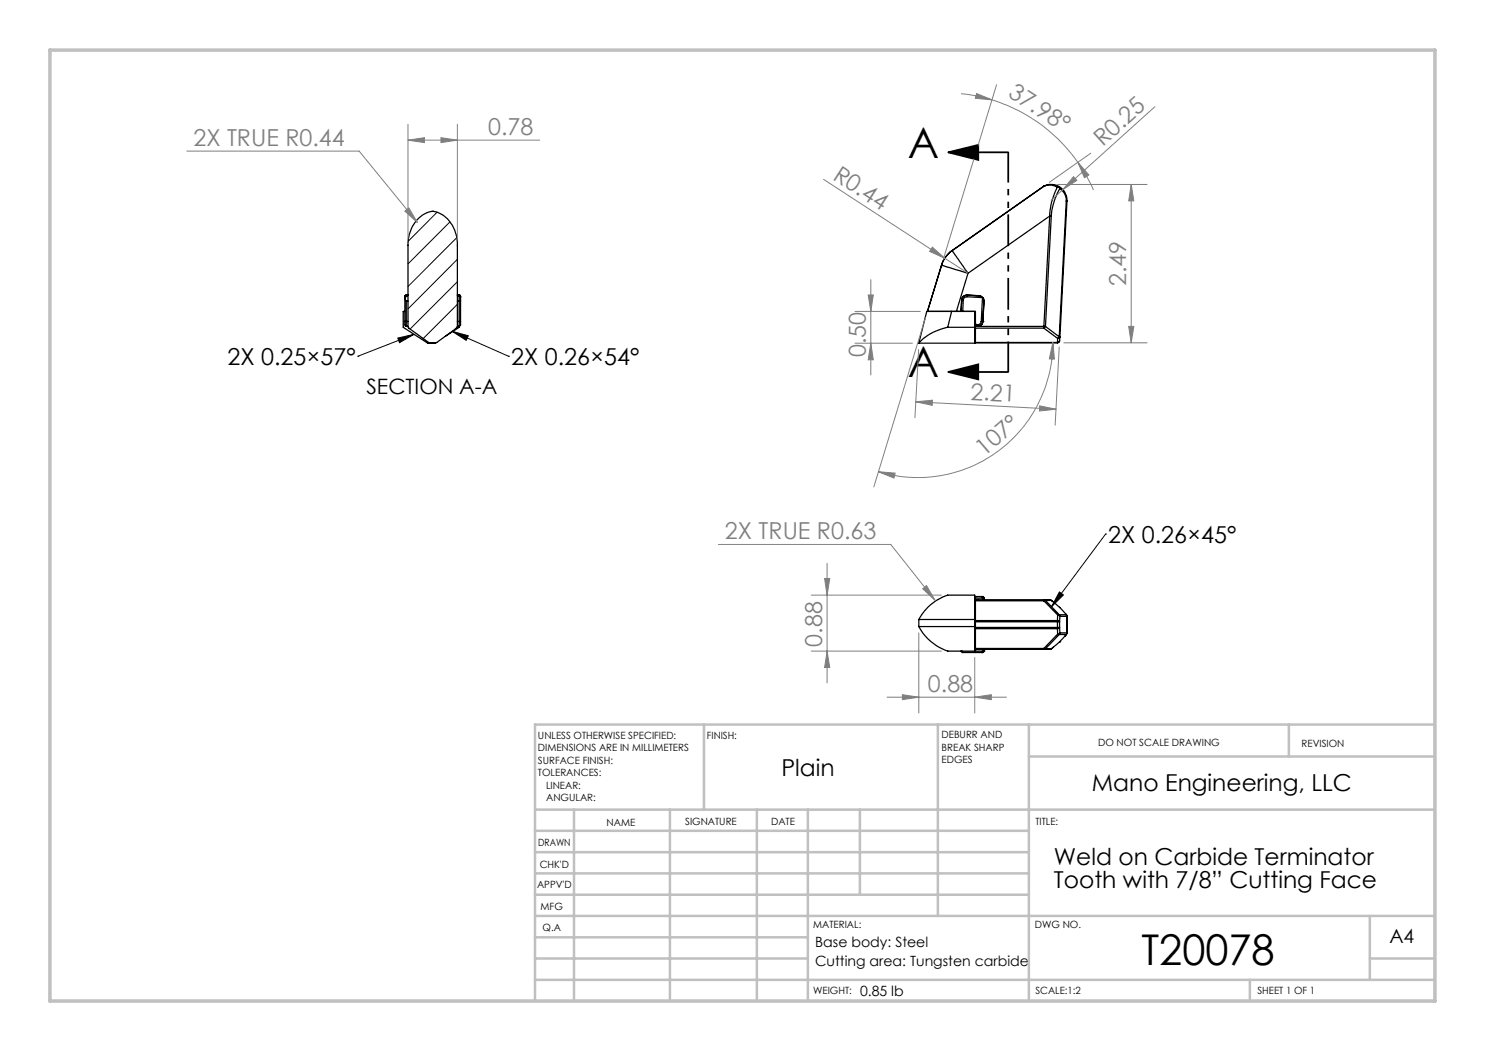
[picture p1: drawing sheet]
<svg xmlns="http://www.w3.org/2000/svg" width="297mm" height="210mm" viewBox="0 0 297 210" stroke-linecap="round" stroke-linejoin="round" font-family="sans-serif">
<g fill="none" stroke="#000" stroke-width=".25">
<path d="M208.8 37.1v.1a2.72 2.72 0 0 1 2.7 .2M208.8 37.1l.8-.2a3.6 3.6 0 0 1 2.2 .4M208.8 37.1h.1M208.8 37.1l-18.4 13M211.5 37.4a13 13 0 0 0-1.6 5.8M211.8 37.4h-.3M211.8 37.4l.1 .3M211.8 37.3v.1M211.8 37.3a3.2 3.2 0 0 1 1.6 2.9M211.9 37.7l-.6 1.4a11.9 11.9 0 0 0-1 4.1M211.9 37.7l.2 .1a2.81 2.81 0 0 1 1.2 2.4M81 59.5l.2 .7"/>
<path d="M81 59.5h.1M81.2 59l-.2 .2v5M81.2 59.1l-.2 .4M81.2 59h.1M81.2 59v.1M81.6 58.9l-.4 .1M81.6 59.1h-.4M91.5 58.9l.3 .1M91.5 59.1h.3M91.8 59l.3 .1v.3M91.8 59.1v1.1M91.8 59.1l.3 .3"/>
<path d="M91.8 59h.1M91.8 59v.1M92.1 59.4v.7M188.3 53l5.3 1.6M188.3 53h.1M188.3 53l-2.8 9.2M190.4 50.1a5.7 5.7 0 0 0-2.1 2.9M190.4 50.1l3.2 4.5M190.4 50.1a5.4 5.4 0 0 0-2.1 2.9M192.3 59.9l.4 .1M192.3 59.9l-.1 2.3h.3l.2-2.2M192.3 59.9h.1"/>
<path d="M192.3 59.9l-.1 2.3M193.4 59.3a.72 .72 0 0 0-.7 .7M193.4 59.3l3.1 .2M193.4 59v.3M193.4 59a1.1 1.1 0 0 0-1.1 .9M193.4 58.9a1.01 1.01 0 0 0-1.1 1M193.4 58.9l2.4 .2M193.4 58.9v.1M193.6 54.6l-2.3 7.6h-5.8M195.8 59.1a1.09 1.09 0 0 1 1 1.1M195.8 59.1l.7 .4M195.8 59.1h.1"/>
<path d="M196.5 59.5l.3 .7M196.5 59.5h.1M196.5 59.5l-.2 4.7M209.9 43.2h.4M209.9 43.2l-16.3 11.4M209.9 43.2l-1.1 22M210.3 43.2l-1.2 22M213.3 40.2h.1M213.3 40.2l-1.5 27.1M213.4 40.2l-1.4 27.1M81 64.2v.8l.2 .2M81 64.2h.2"/>
<path d="M81 62.2h-.4v3.2l4.9 3.2 1.5-.1M81.2 64.2v1M81.2 60.2h.4M81.2 65.2h.4M81.2 60.2v4M81.2 64.2h.4M81.6 65.2v-16.2a6.6 6.6 0 0 1 4.5-6.7 4.7 4.7 0 0 1 4.4 2.7 7.8 7.8 0 0 1 1 4v16.2M81.6 65.2l.2 .4 4 2.9h1.5l4-2.9 .2-.4M91.5 60.2h.3M91.5 64.2h.3M91.8 64.2h.3M91.8 64.2v1"/>
<path d="M91.8 65.2h-.3M91.8 60.2v4M91.8 65.2v.2l-2.7 1.8M92.1 64.2v.8l-.3 .2M92.1 60.1l-.3 .1M92.1 60.1v4.1M185.5 62.2h.1M189.5 65.4l-.9 .2a9.8 9.8 0 0 0-4.8 3M189.5 65.4h5.4M190.3 62.2h-5l-1.5 6.4M190.3 62.2l-.8 3.2M190.3 62.2h4.8v2.5"/>
<path d="M194.9 62.2v6.4h-11.1M195.1 64.7v.4M195.1 65.1l.6 .1M195.1 65.1h.1M195.1 65.1v.5M195.1 68.4l16.4 .1M195.1 65.6v2.8M195.1 65.6h13.7M195.1 68.4h16.4M195.7 65.2h13.1M196.3 64.2h.3M196.3 64.2a.71 .71 0 0 1-1.2 .5"/>
<path d="M196.6 64.2a1.04 1.04 0 0 1-1.5 .9M196.6 64.2h.1M196.6 64.2a1.04 1.04 0 0 1-.9 1M196.8 60.2h.1M196.8 60.2l-.2 4M208.8 65.2h.3M208.8 65.2v.4M208.8 65.6l2.7 2M209.1 65.2l-.3 .4M209.1 65.2l2.7 2.1M211.5 68.4v.1M211.5 67.6v.8"/>
<path d="M211.8 67.3l-.3 .3M211.8 67.3h.2M211.9 68.1l-.1 .2-.3 .1M211.9 68.1l-.1 .3-.3 .1M212 67.3l-.2 .2-.3 .1M212 67.3l-.1 .8M194.9 119.2h.2M195.1 119.8v.2M195.1 119.5h1.5M195.1 119.8h14.9l.3 .2M195.1 119.5v.3M195.1 119.2h1.2"/>
<path d="M195.1 119.2v.3M196.3 119.2l.3 .3M196.3 119.2h.2M196.5 119.2l.3 .2M196.5 119.2h.1M196.6 119.5v.3M196.6 119.5h.2M196.8 119.5v.3M196.8 119.5h.1M209.1 120h-.3M209.1 120l-.3-.2v.2M209.1 120l2.7 2.8"/>
<path d="M209.1 120h1.2M210.1 119.9l.9 .7M210.3 120l1.6 1.4M183.8 123.8a10.1 10.1 0 0 1 5.7-4.9h5.4v11.2h-5.4a10.5 10.5 0 0 1-5.7-4.9M183.8 125.2h11.1M183.8 123.8h11.1M183.8 123.8v1.4M192.2 130.1l.2 .3h2.7M192.2 130.1h.1M195.1 125.4v.2M195.1 124v.2M195.1 129.6v.1"/>
<path d="M195.1 130.1h1.5M195.1 129.7v.4M195.1 130.4h1.2M195.1 130.1v.3M195.1 120v4M195.1 124.2v1.2M195.1 125.6v4M195.1 125.4h16.4M195.1 125.6h16.4M195.1 124h16.4M195.1 124.2h16.4M195.1 129.6h13.7"/>
<path d="M195.1 120h13.7M196.3 130.4h.2M196.6 130.1l-.3 .3M196.6 130.1h.2M196.6 129.7v.4M196.8 130.1l-.3 .3M196.8 130.1h.1M196.8 129.7v.4M208.8 129.6h.3M208.8 129.6v.1l.3-.1M208.8 120l2.7 2.9M209.1 129.6h1.2"/>
<path d="M210.3 129.6l-.3 .1h-14.9M210.7 129.3l-.6 .4M211.5 125.4v.2M211.5 124v.2M211.5 125.4h.4M211.5 124l.4 .2M211.5 124.2h.4M211.5 124.2v1.2M211.5 125.6v1.1M211.5 122.9l.5 .2M211.5 126.7l.3 .1M211.5 126.7l-2.7 2.9"/>
<path d="M211.5 122.9v1.1M211.8 122.8l-.3 .1M211.8 122.8l.2 .3M211.8 126.8l-2.7 2.8M211.8 122.8h1.5M211.8 126.8h1.5M211.9 128.2h.1M211.9 125.4l-.4 .2M211.9 121.3v.1M211.9 124.2v1.2M211.9 128.2v.1M211.9 125.4l.1 1.1"/>
<path d="M211.9 121.4l1.4 1.4M211.9 128.2l-1.6 1.4M212 126.5l-.5 .2M212 126.5l-.2 .3M212 123.1l-.1 1.1M212 126.5h1.4M212 123.1h1.4M213.1 122.7l.3 .4M213.3 122.8l.1 .3M213.3 126.8l-1.4 1.4M213.4 126.5l-.4 .6M213.4 126.5l-.1 .3"/>
<path d="M213.4 123.1v3.4"/>
</g>
<g fill="none" stroke="#000" stroke-width=".2">
<path d="M87.4 42.4l-5.8 5.8M90 44.3l-8.4 8.4M91.4 47.5l-9.8 9.7M91.5 51.8l-9.9 9.9M91.5 56.3l-9.5 9.5M71.6 71.2h.1M79.6 67.5l3.2-.7-2.9 1.7zM82.8 66.8l-11.2 4.4M90.5 66.2l3.2 .9-.5 .9zM90.5 66.2l11.2 5M91.5 60.8l-6.9 6.9M91.5 65.3l-.6 .6"/>
<path d="M101.7 71.2h.1M211.9 118.3l.8 .6-2.4 2.3zM221.1 106.7h.1M221.1 106.7l-10.8 14.5"/>
</g>
<path d="M189.7 30.4l6-1.4v3zM189.7 30.4h11.9M189.7 74.3l6-1.5v3zM189.7 74.3h11.9" fill="none" stroke="#000" stroke-width=".35"/>
<g fill="none" stroke="#808080" stroke-width=".2">
<path d="M192.2 18.7a30.9 30.9 0 0 1 6.2 1.3M195.3 18.7l3.1 1.3-3.3-.4zM198.4 20a32.5 32.5 0 0 1 17.2 12.4M199.3 16.9l-10.6 34.9M37.4 30.2h34.4l11.7 14.2M81.6 28l3.3-.5v1zM81.6 24.8v22.9M81.6 28h26.4M88.2 27.5l3.3 .5-3.3 .5zM91.5 24.8v22.9M164.7 35.8l24.2 15.8M211.5 36.9h17.9"/>
<path d="M212.6 37.9l-2.4 2.1M214.7 35.3l.7 .7-2.8 1.9zM215.6 32.4l2.2 2.6-.9 .5zM215.6 32.4a31.8 31.8 0 0 1 3.1 5.6M218.2 30.6l-8.3 5.8M226.2 36.9l.6 3.2h-1.1zM226.2 36.9v31.6M231 21.3l-18.4 16.6M81 42.2l.8-.6 1.7 2.8zM173.6 58.9h1.1l-.5 3.3zM174.2 55.9v19M186.5 49.4l2.4 2.2-3-1.4z"/>
<path d="M188.9 51.6l4.7 3M171 62.2h13.1M171 68.6h11.5M174.2 68.6l.5 3.3h-1.1zM183.7 69.8l-.7 13.7M185.1 63.4l-10.3 33.9M210.6 68.4l.3 3.3h-1zM210.6 68.4a27 27 0 0 1-34.9 25.9M211.8 69.3l-.8 15.6M212.8 68.5h16.6M225.7 65.2h1.1l-.6 3.3zM175.7 94.3l3.3 .2-.2 1z"/>
<path d="M183.2 80.3l3.3-.3-.1 1zM183.2 80.3l28 1.5M207.9 81.1l3.3 .7-3.3 .3zM143.7 108.8h34.5l8.8 11.1M162.2 118.9h26.1M164.9 115.6h1l-.5 3.3zM165.4 112.6v23.8M184.5 117.6l.8-.6 1.7 2.9zM162.2 130.1h26.1M165.4 130.1l.5 3.3h-1zM177.4 139.3h23.9M180.5 138.8l3.3 .5-3.3 .5z"/>
<path d="M183.8 126.5v16M194.9 139.3l3.4-.5v1zM194.9 131.4v11.1"/>
</g>
<path d="M201.7 30.4v43.9" fill="none" stroke="#000" stroke-width=".35" stroke-dasharray="6.4 1.3 1.3 1.3 1.3 1.3" stroke-dashoffset=".3" stroke-linecap="butt"/>
<g fill="none" stroke="#c0c0c0" stroke-width=".5">
<path d="M140.8 144.8v17M187.6 144.8v38.2M205.8 144.8v55.2M205.8 151.2h81.2M257.8 144.8v6.4M287 144.8h-180v55.2M107 161.8h180M107 178.8h98.8M107 174.5h98.8M107 170.3h98.8M107 166h98.8M114.8 161.8v38.2"/>
<path d="M134 161.8v38.2M151.4 161.8v38.2M161.6 161.8v38.2M172 161.8v17M107 195.8h180M107 191.5h54.6M107 187.3h54.6M107 183h180M250 195.8v4.2M274 191.5h13M274 183v12.8"/>
</g>
<path d="M10 10h277v190h-277z" fill="none" stroke="#c0c0c0" stroke-width=".7"/>
<g fill="#000">
<path d="M189.7 30.4l6-1.4v3zM189.7 74.3l6-1.5v3z"/>
<path d="M211.9 118.3l.8 .6-2.4 2.3zM90.5 66.2l3.2 .9-.5 .9zM79.6 67.5l3.2-.7-2.9 1.7z"/>
</g>
<g fill="#808080">
<path d="M186.5 49.4l2.4 2.2-3-1.4z"/>
<path d="M214.7 35.3l.7 .7-2.8 1.9z"/>
<path d="M215.6 32.4l2.2 2.6-.9 .5zM195.3 18.7l3.1 1.3-3.3-.4z"/>
<path d="M207.9 81.1l3.3 .7-3.3 .3zM183.2 80.3l3.3-.3-.1 1z"/>
<path d="M184.5 117.6l2.5 2.3-1.7-2.9zM81 42.2l2.5 2.2-1.7-2.8z"/>
<path d="M81.6 28l3.3-.5v1zM88.2 27.5l3.3 .5-3.3 .5z"/>
<path d="M194.9 139.3l3.4-.5v1zM180.5 138.8l3.3 .5-3.3 .5z"/>
<path d="M175.7 94.3l3.3 .2-.2 1zM210.6 68.4l.3 3.3h-1z"/>
<path d="M225.7 65.2h1.1l-.6 3.3zM226.2 36.9l.6 3.2h-1.1z"/>
<path d="M173.6 58.9h1.1l-.5 3.3zM174.2 68.6l.5 3.3h-1.1z"/>
<path d="M164.9 115.6h1l-.5 3.3zM165.4 130.1l.5 3.3h-1z"/>
</g>
<g font-size="8.5">
<text x="181.5" y="31.5">A</text>
<text x="181.5" y="75.4">A</text>
<text x="228.3" y="192.7">T20078</text>
</g>
<g font-size="4.7" fill="#808080">
<text x="201.4" y="19.2" transform="rotate(33 201.4 19.2)">37.98°</text>
<text x="38.7" y="29.2">2X TRUE R0.44</text>
<text x="97.6" y="27">0.78</text>
<text x="220.5" y="29.4" transform="rotate(-42 220.5 29.4)">R0.25</text>
<text x="166.4" y="35.7" transform="rotate(33 166.4 35.7)">R0.44</text>
<text x="225.2" y="57.1" transform="rotate(-90 225.2 57.1)">2.49</text>
<text x="173.2" y="71.3" transform="rotate(-90 173.2 71.3)">0.50</text>
<text x="194" y="79.8" transform="rotate(3 194 79.8)">2.21</text>
<text x="196.9" y="91.3" transform="rotate(-41 196.9 91.3)">107°</text>
<text x="145" y="107.8">2X TRUE R0.63</text>
<text x="164.4" y="129.2" transform="rotate(-90 164.4 129.2)">0.88</text>
<text x="185.6" y="138.3">0.88</text>
</g>
<g font-size="4.7">
<text x="45.5" y="72.9">2X 0.25×57°</text>
<text x="102.2" y="72.9">2X 0.26×54°</text>
<text x="221.7" y="108.4">2X 0.26×45°</text>
<text x="156.3" y="155.1">Plain</text>
<text x="218.4" y="158">Mano Engineering, LLC</text>
<text x="210.8" y="172.8">Weld on Carbide Terminator</text>
<text x="210.8" y="177.3">Tooth with 7/8” Cutting Face</text>
</g>
<text font-size="4.2" x="73.3" y="78.8">SECTION A-A</text>
<text font-size="3.9" x="277.9" y="188.5">A4</text>
<g font-size="2.8">
<text x="163" y="189.2">Base body: Steel</text>
<text x="163" y="193">Cutting area: Tungsten carbide</text>
<text x="172" y="199">0.85 lb</text>
</g>
<g font-size="2">
<text x="107.6" y="147.6">UNLESS OTHERWISE SPECIFIED:</text>
<text x="141.4" y="147.6">FINISH:</text>
<text x="188.3" y="147.5">DEBURR AND</text>
<text x="188.3" y="150">BREAK SHARP</text>
<text x="219.6" y="149">DO NOT SCALE DRAWING</text>
<text x="260.3" y="149.2">REVISION</text>
<text x="107.6" y="150.1">DIMENSIONS ARE IN MILLIMETERS</text>
<text x="107.6" y="152.6">SURFACE FINISH:</text>
<text x="107.6" y="155.1">TOLERANCES:</text>
<text x="188.3" y="152.5">EDGES</text>
<text x="109.2" y="157.6">LINEAR:</text>
<text x="109.2" y="160.1">ANGULAR:</text>
<text x="121.3" y="165">NAME</text>
<text x="137" y="164.9">SIGNATURE</text>
<text x="154.2" y="164.9">DATE</text>
<text x="207.1" y="164.9">TITLE:</text>
<text x="107.6" y="169.1">DRAWN</text>
<text x="107.9" y="173.3">CHK'D</text>
<text x="107.4" y="177.4">APPV'D</text>
<text x="108.1" y="181.8">MFG</text>
<text x="108.5" y="186">Q.A</text>
<text x="162.6" y="185.5">MATERIAL:</text>
<text x="207" y="185.5">DWG NO.</text>
<text x="162.6" y="198.6">WEIGHT:</text>
<text x="207.1" y="198.6">SCALE:1:2</text>
<text x="251.5" y="198.6">SHEET 1 OF 1</text>
</g>
</svg>
